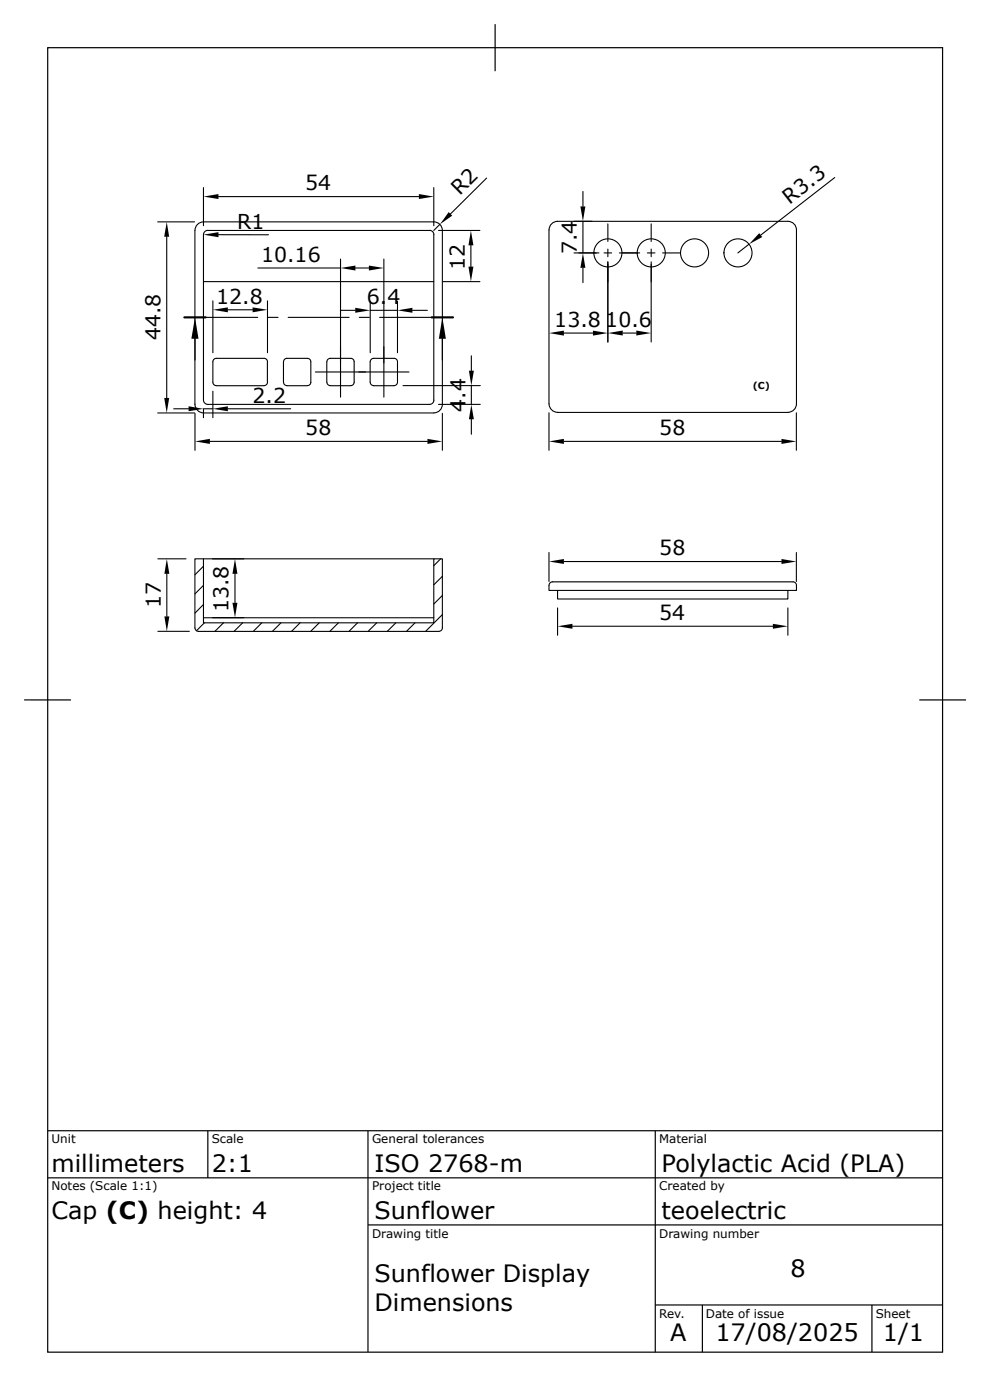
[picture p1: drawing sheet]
<svg xmlns="http://www.w3.org/2000/svg" width="210mm" height="297mm" viewBox="0 0 210 297" stroke-linecap="round" stroke-linejoin="round" font-family="sans-serif">
<g fill="none" stroke="#000" stroke-width=".25">
<path d="M10.1 10.1h190.1v277.1h-190.1zM105.1 5.1v10M5.1 148.7h10M205.1 148.7h-9.9M10.1 240.2h190.1M10.1 250.2h190.1M44.1 240.2v10M78.1 240.2v47M139.1 240.2v47M78.1 260.2h122.1M139.1 277.2h61.1M149.1 277.2v10"/>
<path d="M185.2 277.2v10"/>
</g>
<g fill="none" stroke="#000" stroke-width=".23">
<path d="M43.2 39.8v8.1M92.1 39.8v8.1M103.3 37.8l-7.6 7.6M177.3 37.7l-15.7 12.2M33.5 47.1h7.8M35.4 50.3v34.2M41.9 47.7l.8-.5 .5-.1h48.9a1.81 1.81 0 0 1 1.8 1.8v37a1.84 1.84 0 0 1-1.8 1.8h-48.9a1.81 1.81 0 0 1-1.8-1.8v-37l.1-.4zM43.2 59.8h48.9M46.4 41.8h42.6M46.4 49.8l10.6 .1M54.7 56.9h17.6M72.3 55v29.4"/>
<path d="M75.5 56.9h2.8M81.5 55v29.4M92.1 49.8v35.2M92.1 49.8a.91 .91 0 0 0-.9-.9h-47.1a.88 .88 0 0 0-.9 .9v35.2a.91 .91 0 0 0 .9 .9h47.1a.91 .91 0 0 0 .9-.9M93.1 48.9h8.8M93.4 47.7l-1.3 1.2M94 59.8h7.9M100 52.1v4.5M121.9 53.7h5.3M123.8 40.7v3.1M123.8 47v6.7M123.8 56.9v3.1"/>
<path d="M128.3 53.7h1.6M129.1 47.5v3.8M129.1 52.9v1.6M129.1 55.6v17.1M131.5 53.7h4.3M137.5 53.7h1.6M138.3 47.5v3.8M138.3 52.9v1.6M138.3 55.6v17M140.7 53.7h3.7M159 51.9l-2.3 1.8M167.3 47h-48.9a1.84 1.84 0 0 0-1.8 1.8v37a1.81 1.81 0 0 0 1.8 1.8h48.9"/>
<path d="M167.3 47a1.81 1.81 0 0 1 1.8 1.8v37a1.81 1.81 0 0 1-1.8 1.8M43.7 67.4h11M45.2 63.9v11M45.4 76.3l.5-.2h10.2a.69 .69 0 0 1 .7 .7v4.4a.72 .72 0 0 1-.7 .7h-10.2a.72 .72 0 0 1-.7-.7v-4.4zM48.4 65.8h5.2M56.8 63.9v11M56.9 67.4h2.1M60.4 76.3l.5-.2h4.4a.72 .72 0 0 1 .7 .7v4.4a.72 .72 0 0 1-.7 .7h-4.4a.75 .75 0 0 1-.7-.7v-4.4zM61.2 67.4h12.9M67 79h19.8M69.4 76.8v4.4M69.4 76.8a.72 .72 0 0 1 .7-.7h4.4a.72 .72 0 0 1 .7 .7v4.4a.72 .72 0 0 1-.7 .7h-4.4a.75 .75 0 0 1-.7-.7"/>
<path d="M72.3 65.9h3.1M76.3 67.4h2.1M78.6 64v10.9M78.6 65.9h5.8M78.8 76.3l.5-.2h4.4a.72 .72 0 0 1 .7 .7v4.4a.75 .75 0 0 1-.7 .7h-4.4a.75 .75 0 0 1-.7-.7v-4.4zM80.6 67.4h11.1M84.4 64v10.9M87.6 65.9h3.2M100.1 75.6v3.1M119.7 70.7h6.2M132.2 70.7h2.9M33.5 87.7h7.8"/>
<path d="M36.9 86.8h3.1M41.4 87.8v7.8M43.2 86.9v1.8M43.2 86.8h2M44.6 93.7h46.2M45.2 83.1v5.6M48.4 86.8h13.3M85.6 81.9h16.4M93.1 85.9h8.9M93.9 87.8v7.8M100.1 81.9v4M100.1 89.1v3.1"/>
<path d="M116.6 87.7v7.9M119.7 93.7h46.2M169.1 87.7v7.9M33.5 118.7h6M43.2 118.7h48.9M45.1 118.7h6.7M93.6 118.7l-1.5 1.4M116.6 117.3v6.2M119.7 119.3h46.2M169.1 117.3v6.2M33.5 134.1h6.7M35.4 121.9v9"/>
<path d="M42.1 134.1a.72 .72 0 0 1-.7-.7v-14.7h1.8v13.6h48.9v-13.6h1.8v14.7a.72 .72 0 0 1-.7 .7h-51.1M43.2 131.2h48.9M43.2 120.3l-1.8 1.8M43.2 124.3l-1.8 1.8M43.2 128.4l-1.8 1.8M43.4 132.3l-1.7 1.7M45.1 131.2h6.7M47.5 132.3l-1.9 1.8M49.9 121.9v6.1M51.5 132.3l-1.8 1.8M55.6 132.3l-1.8 1.8M59.7 132.3l-1.8 1.8"/>
<path d="M63.7 132.3l-1.8 1.8M67.8 132.3l-1.8 1.8M71.9 132.3l-1.9 1.8M75.9 132.3l-1.8 1.8M80 132.3l-1.8 1.8M84.1 132.3l-1.9 1.8M88.1 132.3l-1.8 1.8M93.9 122.4l-1.8 1.8M93.9 126.5l-1.8 1.8M93.9 130.5l-3.5 3.6M116.6 124.3v1.1h1.8v1.8h48.9v-1.8M116.6 124.3a1.18 1.18 0 0 1 1.5-.7h49.5a1.47 1.47 0 0 1 1.5 .4v.3"/>
<path d="M118.4 129.1v5.8M121.6 133h42.5M167.3 129.1v5.8M169.1 124.3v1.1h-50.7"/>
<circle cx="129.1" cy="53.7" r="2.98"/>
<circle cx="138.3" cy="53.7" r="2.98"/>
<circle cx="147.5" cy="53.7" r="2.98"/>
<circle cx="156.7" cy="53.7" r="2.98"/>
</g>
<path d="M39.1 67.4h4.6M91.7 67.4h4.5" fill="none" stroke="#000" stroke-width=".46"/>
<g fill="#000">
<path d="M35.4 47.1l.5 3.2h-1zM43.2 41.8l3.2-.6v1.1zM43.2 49.8l3.2-.5v1.1zM72.3 56.9l3.2-.5v1.1zM78.3 56.4l3.2 .5-3.2 .6zM89 41.2l3.1 .6-3.1 .5zM95.3 45.1l.7 .7-2.6 1.9zM99.5 56.6h1l-.5 3.2zM100 48.9l.5 3.2h-1zM123.8 53.7l.5 3.2h-1.1zM123.2 43.8h1.1l-.5 3.2zM161.2 49.5l.7 .8-2.9 1.6z"/>
<path d="M41.4 67.4l.8 4.6h-1.6zM45.2 65.8l3.2-.5v1zM53.6 65.3l3.2 .5-3.2 .5zM75.4 65.4l3.2 .5-3.2 .5zM84.4 65.9l3.2-.5v1zM93.9 67.4l.8 4.6h-1.5zM99.6 78.7h1l-.5 3.2zM116.6 70.7l3.1-.5v1.1zM125.9 70.2l3.2 .5-3.2 .6zM129.1 70.7l3.1-.5v1.1zM135.1 70.2l3.2 .5-3.2 .6zM34.9 84.5h1l-.5 3.2z"/>
<path d="M40 86.3l3.2 .5-3.2 .5zM41.4 93.7l3.2-.5v1.1zM45.2 86.8l3.2-.5v1zM90.8 93.2l3.1 .5-3.1 .6zM100.1 85.9l.5 3.2h-1zM116.6 93.7l3.1-.5v1.1zM165.9 93.2l3.2 .5-3.2 .6zM116.6 119.3l3.1-.6v1.1zM165.9 118.7l3.2 .6-3.2 .5zM35.4 118.7l.6 3.2h-1.1zM34.9 130.9h1.1l-.6 3.2zM49.4 128h1l-.5 3.2z"/>
<path d="M49.9 118.7l.5 3.2h-1zM118.4 133l3.2-.5v1zM164.1 132.5l3.2 .5-3.2 .5z"/>
</g>
<g font-size="5.1">
<text x="10.9" y="249">millimeters</text>
<text x="45" y="249">2:1</text>
<text x="79.5" y="249">ISO 2768-m</text>
<text x="140.5" y="249">Polylactic Acid (PLA)</text>
<text x="10.9" y="258.9">Cap (C) height: 4</text>
<text x="79.5" y="258.9">Sunflower</text>
<text x="140.5" y="258.9">teoelectric</text>
<text x="79.5" y="272.3">Sunflower Display</text>
<text x="167.8" y="271.3">8</text>
<text x="79.5" y="278.4">Dimensions</text>
<text x="142.3" y="284.8">A</text>
<text x="151.9" y="284.8">17/08/2025</text>
<text x="187.5" y="284.8">1/1</text>
</g>
<g font-size="4.4">
<text x="64.8" y="40.4">54</text>
<text x="97.6" y="41.7" transform="rotate(-45 97.6 41.7)">R2</text>
<text x="167.7" y="43.5" transform="rotate(-38 167.7 43.5)">R3.3</text>
<text x="50.4" y="48.6">R1</text>
<text x="122.5" y="54" transform="rotate(-90 122.5 54)">7.4</text>
<text x="55.4" y="55.6">10.16</text>
<text x="98.7" y="57.3" transform="rotate(-90 98.7 57.3)">12</text>
<text x="45.9" y="64.5">12.8</text>
<text x="77.9" y="64.6">6.</text>
<text x="82.3" y="64.6">4</text>
<text x="117.7" y="69.4">13.8</text>
<text x="128.5" y="69.4">10.6</text>
<text x="34.1" y="72.3" transform="rotate(-90 34.1 72.3)">44.8</text>
<text x="53.6" y="85.6">2.2</text>
<text x="98.8" y="87.4" transform="rotate(-90 98.8 87.4)">4</text>
<text x="98.8" y="84.7" transform="rotate(-90 98.8 84.7)">.4</text>
<text x="64.8" y="92.4">58</text>
<text x="140" y="92.4">58</text>
<text x="140" y="117.9">58</text>
<text x="34.2" y="129.2" transform="rotate(-90 34.2 129.2)">17</text>
<text x="48.6" y="130.1" transform="rotate(-90 48.6 130.1)">13.8</text>
<text x="140" y="131.7">54</text>
</g>
<g font-size="2.5">
<text x="10.9" y="242.9">Unit</text>
<text x="45" y="242.9">Scale</text>
<text x="79" y="242.9">General tolerances</text>
<text x="140" y="242.9">Material</text>
<text x="10.9" y="252.8">Notes (Scale 1:1)</text>
<text x="79" y="252.8">Project title</text>
<text x="140" y="252.8">Created by</text>
<text x="79" y="262.9">Drawing title</text>
<text x="140" y="262.9">Drawing number</text>
<text x="140" y="280">Rev.</text>
<text x="149.9" y="280">Date of issue</text>
<text x="186" y="280">Sheet</text>
</g>
<text font-size="2" x="159.9" y="82.6">(C)</text>
</svg>
